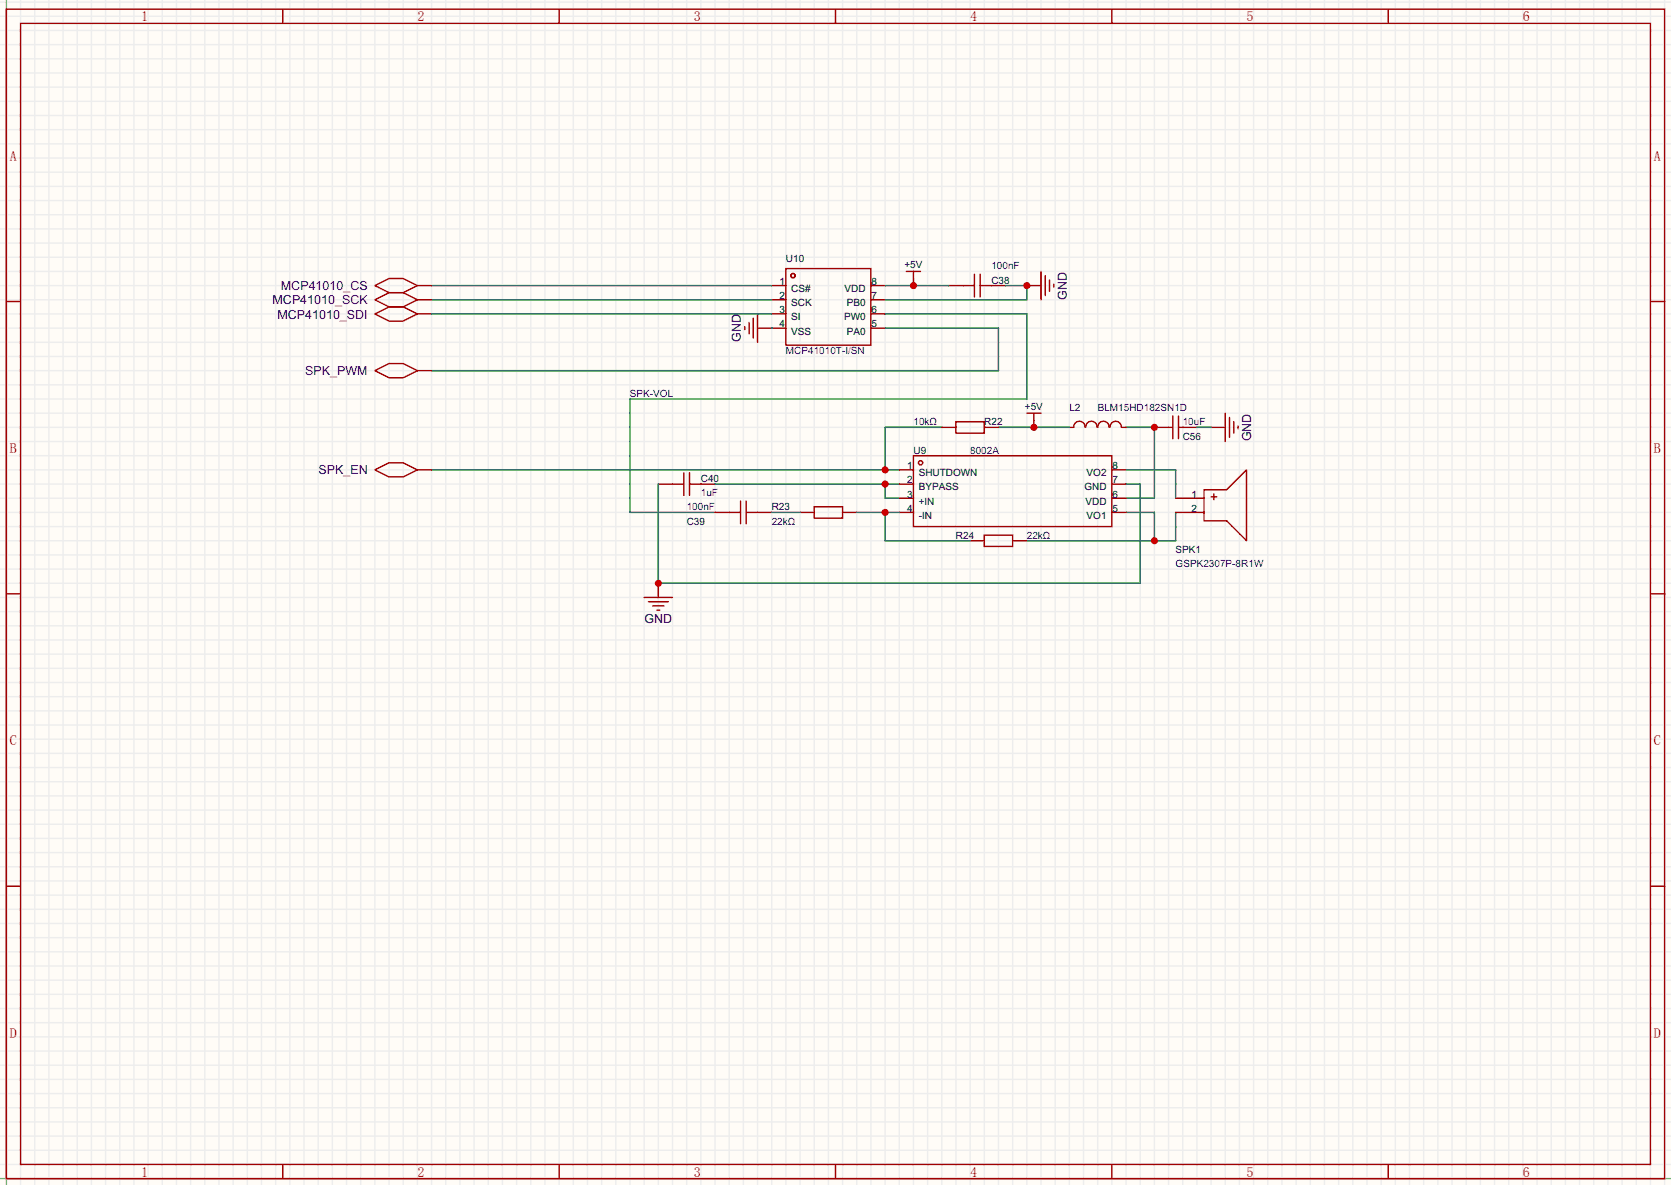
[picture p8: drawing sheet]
<svg xmlns="http://www.w3.org/2000/svg" width="299mm" height="212mm" viewBox="0 0 299 212" stroke-linecap="round" stroke-linejoin="round" font-family="sans-serif">
<path d="M0 0h299.5v212.3h-299.5z" fill="#fffcf7"/>
<g fill="none" stroke="#ededed" stroke-width=".25">
<path d="M0 .4h299.5M0 2.9h299.5M0 5.5h299.5M0 8h299.5M0 10.5h299.5M0 13.1h299.5M0 15.6h299.5M0 18.2h299.5M1.1 0v212.3M3.7 0v212.3M6.2 0v212.3M8.8 0v212.3"/>
<path d="M11.3 0v212.3M13.8 0v212.3M16.4 0v212.3M18.9 0v212.3M21.5 0v212.3M24 0v212.3M26.5 0v212.3M29.1 0v212.3M31.6 0v212.3M34.2 0v212.3M36.7 0v212.3M39.2 0v212.3"/>
<path d="M41.8 0v212.3M44.3 0v212.3M46.9 0v212.3M49.4 0v212.3M51.9 0v212.3M54.5 0v212.3M57 0v212.3M59.6 0v212.3M62.1 0v212.3M64.6 0v212.3M67.2 0v212.3M69.7 0v212.3"/>
<path d="M72.3 0v212.3M74.8 0v212.3M77.3 0v212.3M79.9 0v212.3M82.4 0v212.3M85 0v212.3M87.5 0v212.3M90 0v212.3M92.6 0v212.3M95.1 0v212.3M97.7 0v212.3M100.2 0v212.3"/>
<path d="M102.7 0v212.3M105.3 0v212.3M107.8 0v212.3M110.4 0v212.3M112.9 0v212.3M115.4 0v212.3M118 0v212.3M120.5 0v212.3M123.1 0v212.3M125.6 0v212.3M128.1 0v212.3M130.7 0v212.3"/>
<path d="M133.2 0v212.3M135.8 0v212.3M138.3 0v212.3M140.8 0v212.3M143.4 0v212.3M145.9 0v212.3M148.5 0v212.3M151 0v212.3M153.5 0v212.3M156.1 0v212.3M158.6 0v212.3M161.2 0v212.3"/>
<path d="M163.7 0v212.3M166.2 0v212.3M168.8 0v212.3M171.3 0v212.3M173.9 0v212.3M176.4 0v212.3M178.9 0v212.3M181.5 0v212.3M184 0v212.3M186.6 0v212.3M189.1 0v212.3M191.6 0v212.3"/>
<path d="M194.2 0v212.3M196.7 0v212.3M199.3 0v212.3M201.8 0v212.3M204.3 0v212.3M206.9 0v212.3M209.4 0v212.3M212 0v212.3M214.5 0v212.3M217 0v212.3M219.6 0v212.3M222.1 0v212.3"/>
<path d="M224.7 0v212.3M227.2 0v212.3M229.7 0v212.3M232.3 0v212.3M234.8 0v212.3M237.4 0v212.3M239.9 0v212.3M242.4 0v212.3M245 0v212.3M247.5 0v212.3M250.1 0v212.3M252.6 0v212.3"/>
<path d="M255.1 0v212.3M257.7 0v212.3M260.2 0v212.3M262.8 0v212.3M265.3 0v212.3M267.8 0v212.3M270.4 0v212.3M272.9 0v212.3M275.5 0v212.3M278 0v212.3M280.5 0v212.3M283.1 0v212.3"/>
<path d="M285.6 0v212.3M288.2 0v212.3M290.7 0v212.3M293.2 0v212.3M295.8 0v212.3M298.3 0v212.3M0 20.7h299.5M0 23.2h299.5M0 25.8h299.5M0 28.3h299.5M0 30.9h299.5M0 33.4h299.5"/>
<path d="M0 35.9h299.5M0 38.5h299.5M0 41h299.5M0 43.6h299.5M0 46.1h299.5M0 48.6h299.5M0 51.2h299.5M0 53.7h299.5M0 56.3h299.5M0 58.8h299.5M0 61.3h299.5M0 63.9h299.5"/>
<path d="M0 66.4h299.5M0 69h299.5M0 71.5h299.5M0 74h299.5M0 76.6h299.5M0 79.1h299.5M0 81.7h299.5M0 84.2h299.5M0 86.7h299.5M0 89.3h299.5M0 91.8h299.5M0 94.4h299.5"/>
<path d="M0 96.9h299.5M0 99.4h299.5M0 102h299.5M0 104.5h299.5M0 107.1h299.5M0 109.6h299.5M0 112.1h299.5M0 114.7h299.5M0 117.2h299.5M0 119.8h299.5M0 122.3h299.5M0 124.8h299.5"/>
<path d="M0 127.4h299.5M0 129.9h299.5M0 132.5h299.5M0 135h299.5M0 137.5h299.5M0 140.1h299.5M0 142.6h299.5M0 145.2h299.5M0 147.7h299.5M0 150.2h299.5M0 152.8h299.5M0 155.3h299.5"/>
<path d="M0 157.9h299.5M0 160.4h299.5M0 162.9h299.5M0 165.5h299.5M0 168h299.5M0 170.6h299.5M0 173.1h299.5M0 175.6h299.5M0 178.2h299.5M0 180.7h299.5M0 183.3h299.5M0 185.8h299.5"/>
<path d="M0 188.3h299.5M0 190.9h299.5M0 193.4h299.5M0 196h299.5M0 198.5h299.5M0 201h299.5M0 203.6h299.5M0 206.1h299.5M0 208.7h299.5M0 211.2h299.5"/>
</g>
<path d="M1.1 0v212.3M0 211.2h299.5" fill="none" stroke="#999" stroke-width=".25"/>
<g fill="none" stroke="#a10000" stroke-width=".25">
<path d="M1.1 1.6h297.2v209.6h-297.2zM3.7 4.2h292.1v204.5h-292.1zM50.7 1.6v2.6M100.2 1.6v2.6M149.7 1.6v2.6M199.3 1.6v2.6M248.8 1.6v2.6M1.1 54h2.6M140.8 48.1h15.3v13.7h-15.3zM172.6 51.2h2M174.6 49.1v4.1M175.6 51.2h2.1"/>
<path d="M175.6 49.1v4.1M295.8 54h2.5M209.4 76.6h.8M210.2 74.5v4.1M211.2 74.5v4.1M211.2 76.6h.8M219.6 74v5.1M220.3 74.8v3.6M221.1 75.6v2M221.9 76.3v.5M1.1 106.4h2.6M115.4 107.1h5.1"/>
<path d="M116.2 107.8h3.6M117 108.6h2M117.7 109.3h.5M295.8 106.4h2.5M1.1 158.8h2.6M295.8 158.8h2.5M50.7 208.7v2.5M100.2 208.7v2.5M149.7 208.7v2.5M199.3 208.7v2.5M248.8 208.7v2.5"/>
<circle cx="142.1" cy="49.4" r=".38"/>
</g>
<g fill="none" stroke="#870000" stroke-width=".25">
<path d="M138.3 51.2h2.5M138.3 53.7h2.5M138.3 56.3h2.5M138.3 58.8h2.5M156.1 51.2h2.5M156.1 53.7h2.5M156.1 56.3h2.5M156.1 58.8h2.5M170.1 51.2h2.5M177.7 51.2h2.5M206.9 76.6h2.5M212 76.6h2.5"/>
<path d="M217 76.6h2.6M118 104.5v2.6"/>
</g>
<path d="M77.3 53.7h61M158.6 56.3h25.4v15.2h-71.1v20.3h15.2M168.8 76.6h-10.2v7.6M77.3 84.2h83.9" fill="none" stroke="#008700" stroke-width=".25"/>
<circle cx="158.6" cy="84.2" r=".63" fill="#c00"/>
<path d="M184 51.2h2.6" fill="none" stroke="#870000" stroke-width=".25"/>
<path d="M186.6 48.6v5.1M187.3 49.4v3.6M188.1 50.2v2M188.8 50.9v.5" fill="none" stroke="#a10000" stroke-width=".25"/>
<path d="M180.2 51.2h3.8v2.5h-25.4" fill="none" stroke="#008700" stroke-width=".25"/>
<circle cx="184" cy="51.2" r=".63" fill="#c00"/>
<path d="M77.3 51.2h61M158.6 58.8h20.3v7.6h-101.6M201.8 76.6h5.1v12.7h-5.1" fill="none" stroke="#008700" stroke-width=".25"/>
<g fill="none" stroke="#a10000" stroke-width=".25">
<path d="M67.2 56.3l2.5-1.3h2.6l2.5 1.3-2.5 1.2h-2.6zM67.2 53.7l2.5-1.3h2.6l2.5 1.3-2.5 1.3h-2.6zM67.2 51.2l2.5-1.3h2.6l2.5 1.3-2.5 1.2h-2.6zM133.5 58.5v.6M134.2 57.8v2M135 57v3.6M135.8 56.3v5M67.2 66.4l2.5-1.3h2.6l2.5 1.3-2.5 1.3h-2.6zM67.2 84.2l2.5-1.3h2.6l2.5 1.3-2.5 1.3h-2.6zM120.5 86.7h2.1M122.6 84.7v4.1M123.6 84.7v4.1"/>
<path d="M123.6 86.7h2"/>
</g>
<path d="M74.8 56.3h2.5M74.8 53.7h2.5M74.8 51.2h2.5M135.8 58.8h2.5M74.8 66.4h2.5M74.8 84.2h2.5M118 86.7h2.5M125.6 86.7h2.5" fill="none" stroke="#870000" stroke-width=".25"/>
<circle cx="206.9" cy="76.6" r=".63" fill="#c00"/>
<path d="M118 86.7v17.8h86.3v-17.8h-2.5M201.8 84.2h8.9v5.1" fill="none" stroke="#008700" stroke-width=".25"/>
<circle cx="118" cy="104.5" r=".63" fill="#c00"/>
<path d="M138.3 58.8h.1M158.6 51.2h11.5M214.5 76.6h2.5M128.1 86.7h33.1M158.6 86.7v2.6h2.6" fill="none" stroke="#008700" stroke-width=".25"/>
<path d="M191.6 76.6h.8M201 76.6h.8" fill="none" stroke="#870000" stroke-width=".25"/>
<path d="M192.4 76.6a1.01 1.01 0 0 1 1-1.1 1.01 1.01 0 0 1 1.1 1.1M194.6 76.6a1.01 1.01 0 0 1 1-1.1 1.01 1.01 0 0 1 1 1.1M196.7 76.6a1.01 1.01 0 0 1 1.1-1.1 1.01 1.01 0 0 1 1 1.1M198.9 76.6a1.01 1.01 0 0 1 1-1.1 1.01 1.01 0 0 1 1.1 1.1" fill="none" stroke="#a10000" stroke-width=".25"/>
<circle cx="158.6" cy="86.7" r=".63" fill="#c00"/>
<path d="M185.3 75.3v1.3" fill="none" stroke="#870000" stroke-width=".25"/>
<path d="M184 74h2.6M185.3 74v1.3" fill="none" stroke="#a10000" stroke-width=".25"/>
<path d="M178.9 76.6h12.7" fill="none" stroke="#008700" stroke-width=".25"/>
<circle cx="185.3" cy="76.6" r=".63" fill="#c00"/>
<path d="M77.3 56.3h61" fill="none" stroke="#008700" stroke-width=".25"/>
<path d="M163.7 49.9v1.3" fill="none" stroke="#870000" stroke-width=".25"/>
<circle cx="163.7" cy="51.2" r=".63" fill="#c00"/>
<path d="M162.4 48.6h2.6M163.7 48.6v1.3" fill="none" stroke="#a10000" stroke-width=".25"/>
<path d="M201.8 91.8h5.1v5.1M210.7 91.8v5.1h-26.7" fill="none" stroke="#008700" stroke-width=".25"/>
<circle cx="206.9" cy="96.9" r=".63" fill="#c00"/>
<g fill="none" stroke="#a10000" stroke-width=".25">
<path d="M130.7 91.8h2M132.7 89.8v4M133.7 91.8h2.1M133.7 89.8v4M145.9 90.8h5.1v2h-5.1zM163.7 81.7h35.6v12.7h-35.6zM176.4 95.9h5.1v2h-5.1z"/>
<circle cx="165" cy="82.9" r=".38"/>
</g>
<g fill="none" stroke="#870000" stroke-width=".25">
<path d="M128.1 91.8h2.6M135.8 91.8h2.5M143.4 91.8h2.5M151 91.8h2.5M161.2 84.2h2.5M161.2 86.7h2.5M161.2 89.3h2.5M161.2 91.8h2.5M173.9 96.9h2.5M181.5 96.9h2.5M199.3 84.2h2.5M199.3 86.7h2.5"/>
<path d="M199.3 89.3h2.5M199.3 91.8h2.5"/>
</g>
<path d="M153.5 91.8h7.7M158.6 91.8v5.1h15.3" fill="none" stroke="#008700" stroke-width=".25"/>
<circle cx="158.6" cy="91.8" r=".63" fill="#c00"/>
<path d="M138.3 91.8h5.1" fill="none" stroke="#008700" stroke-width=".25"/>
<path d="M168.8 76.6h2.5M176.4 76.6h2.5M210.7 89.3h5.1M210.7 91.8h5.1" fill="none" stroke="#870000" stroke-width=".25"/>
<path d="M171.3 75.6h5.1v2h-5.1zM215.8 87.8h4l3.6-3.6v12.7l-3.6-3.6h-4zM217 89h1.1M217.6 88.5v1" fill="none" stroke="#a10000" stroke-width=".25"/>
<g font-size="2.5" fill="#a00000">
<text x="25.3" y="3.8">1</text>
<text x="74.8" y="3.8">2</text>
<text x="124.3" y="3.8">3</text>
<text x="173.9" y="3.8">4</text>
<text x="223.4" y="3.8">5</text>
<text x="272.9" y="3.8">6</text>
<text x="1.8" y="28.8">A</text>
<text x="296.4" y="28.8">A</text>
<text x="1.8" y="81.2">B</text>
<text x="296.4" y="81.2">B</text>
<text x="1.8" y="133.5">C</text>
<text x="296.4" y="133.5">C</text>
<text x="1.8" y="185.9">D</text>
<text x="296.4" y="185.9">D</text>
<text x="25.3" y="210.9">1</text>
<text x="74.8" y="210.9">2</text>
<text x="124.3" y="210.9">3</text>
<text x="173.9" y="210.9">4</text>
<text x="223.4" y="210.9">5</text>
<text x="272.9" y="210.9">6</text>
</g>
<g font-size="2.2" fill="#00f">
<text x="50.3" y="52">MCP41010_CS</text>
<text x="48.8" y="54.5">MCP41010_SCK</text>
<text x="49.7" y="57.1">MCP41010_SDI</text>
<text x="54.7" y="67.2">SPK_PWM</text>
<text x="57.1" y="85">SPK_EN</text>
</g>
<g font-size="2.2" fill="#000080">
<text x="191.2" y="53.7" transform="rotate(-90 191.2 53.7)">GND</text>
<text x="132.8" y="61.3" transform="rotate(-90 132.8 61.3)">GND</text>
<text x="224.2" y="79.1" transform="rotate(-90 224.2 79.1)">GND</text>
<text x="115.5" y="111.7">GND</text>
</g>
<g font-size="1.8" fill="#000080">
<text x="140.8" y="47">U10</text>
<text x="162.1" y="48">+5V</text>
<text x="177.7" y="50.8">C38</text>
<text x="176.4" y="76.2">R22</text>
<text x="183.7" y="73.4">+5V</text>
<text x="191.6" y="73.7">L2</text>
<text x="163.7" y="81.3">U9</text>
<text x="212" y="78.8">C56</text>
<text x="125.6" y="86.4">C40</text>
<text x="123.1" y="94">C39</text>
<text x="138.3" y="91.5">R23</text>
<text x="171.3" y="96.5">R24</text>
<text x="210.7" y="99.1">SPK1</text>
</g>
<g font-size="1.8">
<text x="139.7" y="51.1">1</text>
<text x="139.7" y="53.6">2</text>
<text x="141.8" y="52.3">CS#</text>
<text x="151.4" y="52.3">VDD</text>
<text x="156.2" y="53.6">7</text>
<text x="156.2" y="51.1">8</text>
<text x="139.7" y="56.1">3</text>
<text x="139.7" y="58.7">4</text>
<text x="141.8" y="54.9">SCK</text>
<text x="141.8" y="57.4">SI</text>
<text x="141.8" y="59.9">VSS</text>
<text x="151.3" y="57.4">PW0</text>
<text x="151.8" y="59.9">PA0</text>
<text x="151.8" y="54.9">PB0</text>
<text x="156.2" y="58.7">5</text>
<text x="156.2" y="56.1">6</text>
<text x="162.6" y="84.1">1</text>
<text x="162.6" y="86.6">2</text>
<text x="162.6" y="89.2">3</text>
<text x="164.6" y="85.3">SHUTDOWN</text>
<text x="164.6" y="87.9">BYPASS</text>
<text x="194.3" y="87.9">GND</text>
<text x="194.7" y="85.3">VO2</text>
<text x="199.4" y="86.6">7</text>
<text x="199.4" y="89.2">6</text>
<text x="199.4" y="84.1">8</text>
<text x="213.5" y="89.2">1</text>
<text x="162.6" y="91.7">4</text>
<text x="164.6" y="90.4">+IN</text>
<text x="164.6" y="93">-IN</text>
<text x="194.5" y="90.4">VDD</text>
<text x="194.7" y="93">VO1</text>
<text x="199.4" y="91.7">5</text>
<text x="213.5" y="91.7">2</text>
</g>
<g font-size="1.8" fill="#00f">
<text x="177.7" y="48.3">100nF</text>
<text x="140.8" y="63.5">MCP41010T-I/SN</text>
<text x="112.9" y="71.1">SPK-VOL</text>
<text x="163.7" y="76.2">10kΩ</text>
<text x="196.7" y="73.7">BLM15HD182SN1D</text>
<text x="212" y="76.2">10uF</text>
<text x="173.9" y="81.3">8002A</text>
<text x="125.6" y="88.9">1uF</text>
<text x="123.1" y="91.5">100nF</text>
<text x="138.3" y="94">22kΩ</text>
<text x="184" y="96.5">22kΩ</text>
<text x="210.7" y="101.6">GSPK2307P-8R1W</text>
</g>
</svg>
